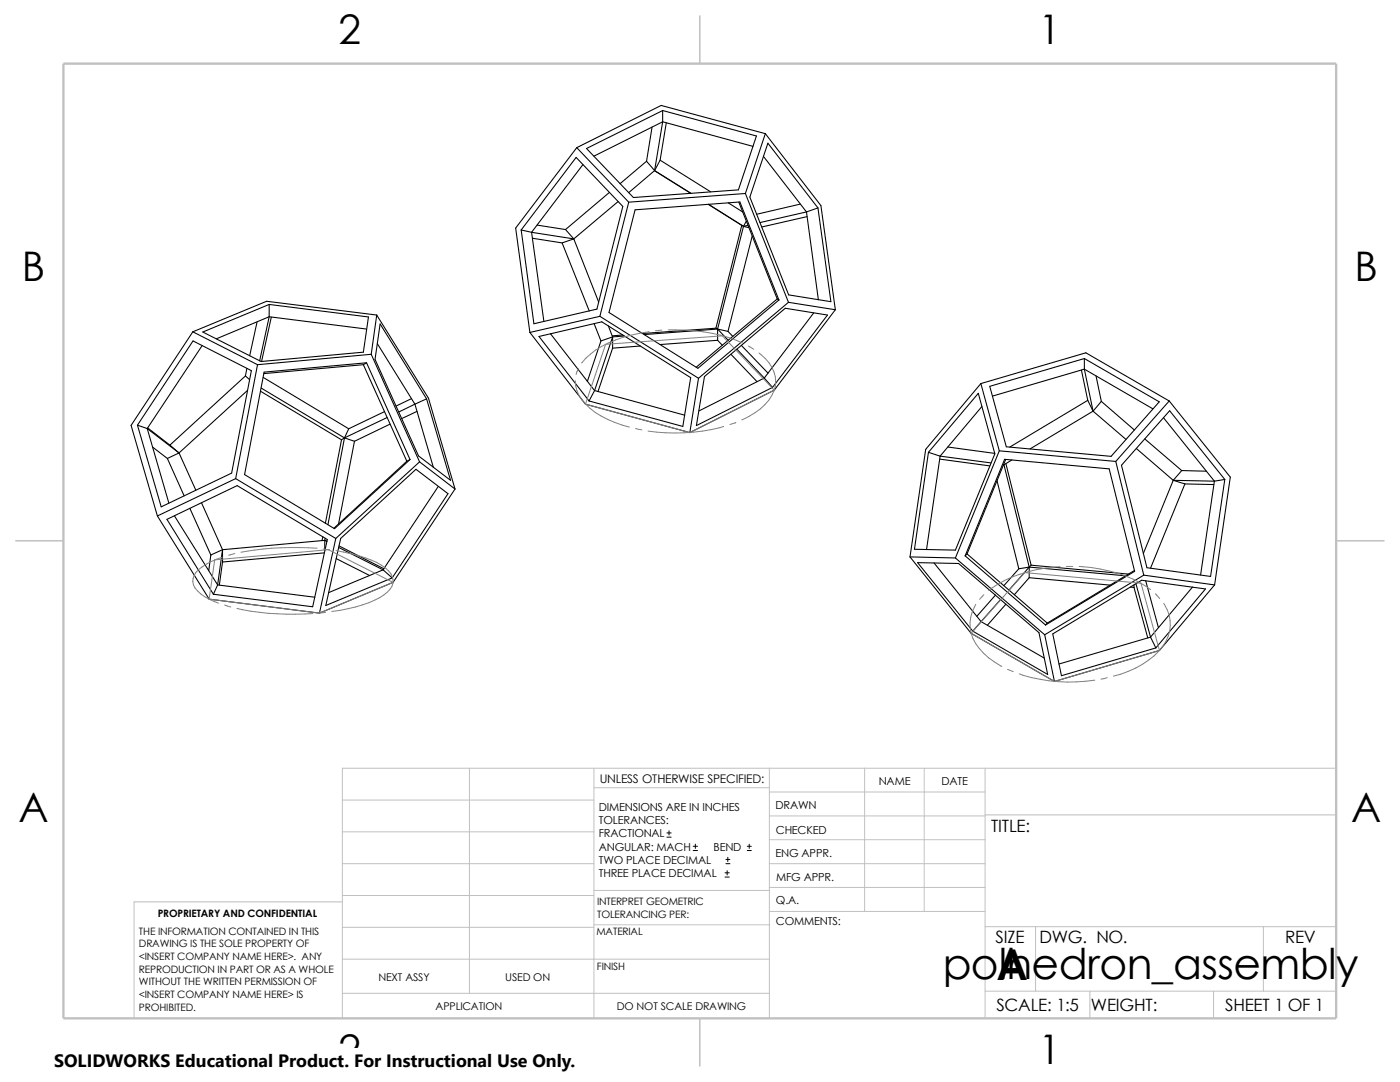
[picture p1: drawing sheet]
<svg xmlns="http://www.w3.org/2000/svg" width="279mm" height="216mm" viewBox="0 0 279 216" stroke-linecap="round" stroke-linejoin="round" font-family="sans-serif">
<g fill="none" stroke="#c0c0c0" stroke-width=".2">
<path d="M68.3 159.6h50.2M93.7 153.3v44.9M118.5 153.3v49.9M118.5 157.2h35M153.5 153.3v49.9M153.5 158h43.1M172.6 153.3v28.6M184.4 153.3v28.6M196.6 153.3v49.9M266.7 153.3h-198.4v49.9M68.3 172.3h50.2M68.3 178.7h50.2"/>
<path d="M68.3 180h-41.5v23.2M68.3 166h50.2M118.5 177.7h35.1M153.5 172.3h43.1M153.5 167.6h43.1M153.5 177.1h43.1M153.5 162.8h43.1M196.6 162.6h70.1M68.3 185h50.2M68.3 191.4h85.2M68.3 198.2h85.2M118.5 184.5h35.1"/>
<path d="M153.6 181.9h43M196.6 184.9h70.1M196.6 197.8h70.1M206.7 184.9v12.9M217.5 197.8v5.4M242.2 197.8v5.4M252.1 184.9v12.9"/>
</g>
<path d="M139.7 3.2v9.5M3.1 107.9h9.6M266.7 107.9h9.5M139.7 203.2v9.5" fill="none" stroke="#c0c0c0" stroke-width=".21"/>
<path d="M12.7 12.7h254v190.5h-254z" fill="none" stroke="#c0c0c0" stroke-width=".47"/>
<g fill="none" stroke="#000" stroke-width=".21">
<path d="M115 31.4l9.3 9.8-5.2 20.5-12.5 2.9-2.6-18.7zM115.1 29.5l-12.2 16 2.8 20.8M115.1 29.5l10.4 10.8M116.3 32.9l-10.2 13.5M117.1 29.6l15.1-7.5 18.8 5-3.6 10.8-21 1.5zM121.6 38.4l-8.7 7.4M129 32.2l1.6 1.8M129 32.2l-5.3 4.5M130.1 25.4l-1.1 6.8M130.6 34l-5.1 4.4M130.6 34l7.3 4.6M130.6 34.1l7.2 4.5"/>
<path d="M131.7 32l-1.1 2M131.7 32l10.1 6.3M132.2 22.1v2.2M132.2 24.3l-13.7 6.9M132.2 24.3l18.1 4.9M132.2 24.3l-1.6 9.7M133 24.5l-1.3 7.5M148.8 38.6l-23.3 1.7M148.8 38.6l8.6 21.7M152.4 31.2l8.6 11.1M152.7 26.7l-20.7-5.7-16.9 8.5M152.7 26.7l-3.9 11.9"/>
<path d="M152.7 26.7l11.1 14.3 2.9 20.8M153.2 28.6l10 12.9 2.6 18.7-8.4-1.4-7.8-19.5zM104 45.9l2.1 .5M106.1 46.4l2.4 17.7M106.1 46.4l8.4 1.3M106.3 47.5l5.9 1M107.2 44.9l5.7 .9M112.2 48.5l5.4 13.6M112.9 45.8l1.6 1.9M114.5 47.7l-2.3 .8M114.5 47.7l5 12.5M123.4 40.2l-8.9 7.5"/>
<path d="M125.5 40.3l-5.8 22.8M126.7 41.9l21-1.6 7.7 19.6-16.1 13.6-17.8-11.1zM141.4 40.8l7 4.4M145.3 40.5l2.9 1.8M147.4 40.3l7.7 19.3M148 45l-5.1 20.5M148.4 45.2l1 .2M148.4 45.2l-5.2 20.5M148.9 44.2l-.5 1M149.3 45l-.9 .2M150.1 47.1l-4.8 19M155.1 59.6l-16.2 13.7"/>
<path d="M155.1 59.6l.3 .3M159.7 40.7l-8.7 2.1M161 42.3l2.3 17.5M161 42.3l-9.3 2.1M161.1 43.2l-9.1 2.1M163.2 41.5l-2.2 .8M38.5 66.2l-12.3 18.7 5.2 18.1M38.5 66.2l12.9 6.6M38.5 68l11.7 6-4 20.4-14 6.7-4.8-16.3zM40.3 69l-10.9 16.5M40.5 66.3l13.2-5.6 19.8 2.5-1 7.1-20.4 1.8zM49 75l.8 .7"/>
<path d="M49 75l-15.1 13.8M49.3 73.5l-.3 1.5M49.4 77.9l-13.7 12.5M51.3 64.2l-1.5 6.8M51.4 72.8l-4.4 22.7M52 78.1l16.2 9.7M52.1 77.4l16.6 10M52.5 75.3l17.1 10.3M53.7 60.7v2.5M53.7 63.2l-10.5 4.4M53.7 63.2l19.5 2.5M53.7 63.2l-1.9 8.8"/>
<path d="M54.1 63.3l-1.9 8.8M72.5 72.8l-19.8 1.7M72.5 72.8l8.7 19.2M73.2 72.4l-20.5 1.9-3.9 20.4 18 10.8 15-13.8M73.2 72.4l8.6 19.3M73.2 72.4l-.7 .4M74.1 70.7l-22.7 2.1M74.1 70.7l9.6 21.5M75.2 62.9l-22-2.8-14.7 6.1M75.2 62.9l-1.1 7.8M75.2 62.9l10.3 16.6 5.3 18.1M75.3 68.6l7.5 12"/>
<path d="M75.9 64.6l9.2 15 4.8 16.2-6.4-4.8-8.7-19.3zM82.1 79.5l-3.1 1.5M85.1 79.6l-2.3 1M105.7 66.3l11.1 14.3 20.9 5.7M107.6 67.1l12.5-2.9 17.7 11.2-1.5 9.7-18.7-5.1zM109.9 66.6l8.8 11.3M118.6 64.6l1.3 3.4M118.7 77.9l-1.1 2.1M118.7 77.9l18 4.9M119.7 63.1l19.7 12.4M119.7 63.1l-14 3.2M119.9 68l-2.7 8.1"/>
<path d="M121.4 65l.9 2.2M122.3 67.2l-3.6 10.7M122.3 67.2l-2.4 .8M122.3 67.2v2.3M122.3 69.5l-3 8.6M124.3 66.8l-2.1 .2M124.6 67.1l-2.3 .1M127.8 69l-5.5 .5M139.4 75.5l-1.7 10.8M140.6 75.1l16.1-13.6 8.4 1.4-10.9 14.4-15.2 7.6zM142.9 65.5l.3 .2M142.9 65.5l-14.7 1"/>
<path d="M143.2 65.7l2.1 2.2M143.2 65.7l2.1 .4M143.2 65.7v2.2M143.2 67.9l.9 1M143.2 65.7l-14.6 1.1M143.2 67.9l-11.5 .8M145.3 66.1l1 1M145.9 70.7l5.2 5.5M147.1 69.7l5.4 5.7M148 68.9l5.3 5.6M152.5 75.4l-13 6.6M152.5 75.4l1.7 1.9"/>
<path d="M157.4 60.3l-18 15.2M157.4 60.3l9.3 1.5M162.4 62.4l-9.9 13M166.7 61.8l-12.2 16.1-16.8 8.4M195.2 78.5l3.3 12.1-7.8 19.2-8.2-.2 2.8-19.3zM195.7 76.5l21-6.1 16.6 9.6M195.7 76.5l3.7 13.5M195.7 76.5l-11 13.2-3.1 21.4M197.5 77.1l18.9-5.6 15 8.7-9.7 10.9-20.9-1.9zM215.8 73.8l1.3 6.1M216.4 73.7l13.7 7.9M216.4 71.5v2.2"/>
<path d="M216.4 73.7l-18.3 5.3M216.4 73.7l1.7 8.3M217.1 79.9l1 2.1M217.1 79.9l-15.6 9.3M218.7 75l1.1 5.1M27.4 84.8l2 .7M29.4 85.5l4.3 14.9M29.4 85.5l6.3 4.9M29.5 85.4l4.4 3.4M30.4 89.2l3 2.3M33.4 91.5l3.3 7.4M33.9 88.8l1.8 1.6"/>
<path d="M35.7 90.4l-2.3 1.1M35.7 90.4l3.4 7.4M47 95.5l20 11.9M47 95.5l-15.6 7.5M68.2 87.8l-3.3 16.6M68.7 87.4l2 .7M68.7 87.4l-3.3 17.3M68.7 87.4l-.5 .4M69.6 85.6l-.9 1.8M70.7 88.1l-3.1 16.5M76.8 82.1l-7.2 3.5M77.3 83.3l-8.6 4.1"/>
<path d="M77.9 84.6l-7.2 3.5M81.2 92l-14.6 13.4M81.8 91.7l-.6 .3M82.8 80.6l3.7 12.7M82.8 80.6l-3.2 1.6M83.2 82.1l-3 1.4M83.7 92.2l-16.7 15.2M83.7 92.2l7.1 5.4M87.5 97.1l-11 16.6M90.8 97.6l-12.4 18.6-14.6 6.1M185.3 90.3l2.3 .7M187.5 91.6l10 1.4"/>
<path d="M187.6 91l-2.7 18.6M187.6 91l10.2 1.4M189.1 89.2l9.4 1.3M196 81.1l-8.4 9.9M199 95.9l4.3 17.6M199.4 90l-8.7 21.3M199.4 90l23.3 2.1M200.2 92.7l.2 .1M200.2 92.8h.2M200.3 92.6l.1 .2M200.4 92.8l5 20.4M200.7 91.7l-7.7 18.8"/>
<path d="M200.7 92.5l5.1 20.3M201.9 91.8l-1.5 1M218.1 82l6.6 5.7M218.1 82l-12.5 7.6M219.8 80.1l-1.7 1.9M219.8 80.1l6.6 5.7M222.7 92.1l5.6 22.7M226.8 89.5l7.3 6.3M228.5 87.6l7.3 6.3M232.2 83.4l10.2 12.6M233.3 80l-10.6 12.1M233.3 80l12.2 15.2-3.1 21.5"/>
<path d="M233.4 82l11 13.7-2.8 19.3-12.7-1.7-5.1-20.5zM234.1 95.8l8.3 .2M234.1 95.8l2.4 .8M234.1 95.8l-5.9 14.6M235.8 93.9l-1.7 1.9M235.8 93.9l4.9 .1M236.5 96.6l5.7 .1M236.5 96.6l-6.9 16.8M242.4 96l-2.8 18.7M244.4 95.7l-2 .3M31.4 103l10.3 16.5 22.1 2.8M33.3 103.6l14-6.7 18 10.8-2.9 13.4-19.8-2.5z"/>
<path d="M34.8 102.9l8.6 13.8M37.9 101.4l4.2 9.3M40.2 100.3l4.2 9.4M42.1 110.7l-.4 3.2M43.4 116.7l-.8 1.9M43.4 116.7l19.4 2.5M44.4 109.7l-1 7M44.4 109.7l-2.3 1M44.4 109.7v2.4M44.4 112.1l-.6 4.7M64.4 107.1l-.1 .8M64.7 110.3l-20.3 1.8"/>
<path d="M64.8 107.8l.4 .2M64.8 107.8v2.1M64.8 107.8l-20.4 1.9M64.9 107.4l-.1 .4M67 107.4l-3.2 14.9M67.1 111.5l6.7 3.4M67.6 109.2l8.9 4.5M67.6 108.9l9 4.6M68 107.4l15-13.8 6.4 4.9-11.1 16.8-13.3 5.5zM76.5 113.7l-10.9 4.5M76.5 113.7l1.8 1.6M181.6 111.1l9.1 .2"/>
<path d="M181.6 111.1l12.2 15.3 16.6 9.6M183.1 112.3l8.2 .1 16 13.8 1.8 8.4-15-8.7zM186.4 112.3l9.4 11.7M190.7 111.3l17.8 15.4M192.6 110.9l7.9-19.2 20.9 1.9 5 20.4-17.7 10.7M192.6 110.9l16.1 13.8M193 110.5l-.4 .4M193 110.5l16 13.8M198.7 118.7l-3.8 4.3M199.7 119.6l-3.9 4.4M203.3 113.5l-2.9 3.3M205.4 113.2l-4 4.5"/>
<path d="M205.4 113.2l-2.1 .3M205.4 113.2v2.1M205.4 115.3l-3 3.4M205.4 113.2l19.2 1.7M205.4 115.3l16.2 1.5M205.8 112.8l-.4 .4M205.8 112.8l19.4 1.8M225.6 117.1l.7 .1M226.3 116.7v.5M226.3 117.2l2.8 10.1M226.4 113.8l-17.4 10.5M226.7 116.5l2.9 10.6"/>
<path d="M228.3 114.8l-19.8 11.9M228.3 114.8l14.1 1.9M228.6 115.9l2.6 9.3M238 117.1l-8.4 10M242.4 116.7l-11 13.1-21 6.2M195.8 124l-1.7 1.9M195.8 124l12.6 7.3M200.7 120.6l-3.6 4.2M208.5 126.7l1.9 9.3M209 124.3l-.3 .4M210.1 126.5l17.7-10.7 12.8 1.7-9.9 11.8-18.9 5.5zM229.6 127.1l1.1 2.2"/>
<path d="M229.6 127.1l-18.3 5.4"/>
</g>
<g fill="none" stroke="#808080" stroke-width=".2">
<path d="M114.8 76a6.9 6.9 0 0 0 3 5.5 19.8 19.8 0 0 0 7.8 3.7M115.4 73.5l-.4 1.2M120.9 68.7l23.2-1.7 10.4 10.9-16.8 8.4-20.9-5.7zM129.5 66.2a24.3 24.3 0 0 0-11.6 4.5l-1.8 1.7M132.1 65.9l-1.3 .1M133.3 65.8a34.1 34.1 0 0 1 14.9 2.7M149.4 69l1 .7M151.5 70.4a7 7 0 0 1 3.2 6.7 9.1 9.1 0 0 1-5.2 6l-1.5 .7M126.8 85.5l1.3 .3M144.4 85.1a36.3 36.3 0 0 1-15.1 .9M146.9 84.3l-1.2 .4M42.8 111.7l22.7-2 12.9 6.5-14.6 6.1-22.1-2.8z"/>
<path d="M44.4 111.2a11.8 11.8 0 0 0-5.3 3.1 2.58 2.58 0 0 0 .3 3.6 9.9 9.9 0 0 0 4.2 2.5M46.9 110.4l-1.3 .4M63.3 109.4a62.3 62.3 0 0 0-15.2 .8M64.5 109.6l1.3 .1M67.1 109.9l1.4 .3a18.1 18.1 0 0 1 9.1 3.7 2.71 2.71 0 0 1-.3 4.3 19.5 19.5 0 0 1-9.4 3.6l-1.7 .2M196.3 118.7l-.8 .9M204.5 114.3l23.2 2.1 3.7 13.4-21 6.2-16.6-9.6zM211.5 113.1a26.3 26.3 0 0 0-14.2 4.7M212.8 113h1.3M215.3 113a26.2 26.2 0 0 1 14.3 4.6M230.6 118.5l.8 .9M44.8 120.7l1.3 .4"/>
<path d="M47.3 121.4a55.7 55.7 0 0 0 15.1 1M65 122.2l-1.3 .1M193.8 126.4a12 12 0 0 0 6.1 6.6M194.7 120.6a7.5 7.5 0 0 0-.9 5.8M201.1 133.6l1.1 .4M203.4 134.5a31.3 31.3 0 0 0 15.1 1.2M221 135.2l-1.3 .3M232.2 120.4a7.3 7.3 0 0 1-1 9.6 18.1 18.1 0 0 1-9 4.9"/>
</g>
<g fill="none" stroke="#000" stroke-width=".2">
<path d="M133.1 167h.8M133.1 166.2h.8M133.5 165.8v.8M138.3 169.7h.9M138.3 168.9h.9M138.8 168.4v.9M144.7 175h.8M144.7 174.2h.8M144.9 172.3h.8M144.9 171.5h.8M145.1 173.7v.9M145.2 171.1v.8"/>
<path d="M149.1 169.7h.8M149.1 168.9h.8M149.5 168.4v.9"/>
</g>
<path d="M10.8 209.2h104.1v6.7h-104.1z" fill="#fff"/>
<g font-size="8.5">
<text x="188.2" y="195.3">polhedron_assembly</text>
<text x="198.8" y="195.5">A</text>
</g>
<g font-size="8.1">
<text x="67.6" y="8.8">2</text>
<text x="207.3" y="8.8">1</text>
<text x="4.4" y="56.1">B</text>
<text x="270.3" y="56.1">B</text>
<text x="3.7" y="164.1">A</text>
<text x="269.6" y="164.1">A</text>
<text x="67.6" y="212.3">2</text>
<text x="207.3" y="212.3">1</text>
</g>
<text font-size="3.6" x="10.8" y="213">SOLIDWORKS Educational Product. For Instructional Use Only.</text>
<g font-size="3.4">
<text x="197.8" y="166">TITLE:</text>
<text x="198.7" y="188.1">SIZE</text>
<text x="207.5" y="188.1">DWG. NO.</text>
<text x="256.5" y="188.2">REV</text>
<text x="198.8" y="201.7">SCALE: 1:5</text>
<text x="217.7" y="201.8">WEIGHT:</text>
<text x="244.5" y="201.7">SHEET 1 OF 1</text>
</g>
<text font-size="2.4" x="119.7" y="156.2">UNLESS OTHERWISE SPECIFIED:</text>
<g font-size="2.2">
<text x="119.5" y="161.8">DIMENSIONS ARE IN INCHES</text>
<text x="154.8" y="161.5">DRAWN</text>
<text x="175.4" y="156.7">NAME</text>
<text x="187.9" y="156.7">DATE</text>
<text x="119.5" y="164.4">TOLERANCES:</text>
<text x="119.5" y="167.1">FRACTIONAL</text>
<text x="154.8" y="166.3">CHECKED</text>
<text x="119.5" y="172.4">TWO PLACE DECIMAL</text>
<text x="119.5" y="169.8">ANGULAR: MACH</text>
<text x="142.4" y="169.8">BEND</text>
<text x="154.8" y="171">ENG APPR.</text>
<text x="119.5" y="175">THREE PLACE DECIMAL</text>
<text x="154.9" y="175.7">MFG APPR.</text>
<text x="154.9" y="184.7">COMMENTS:</text>
<text x="154.9" y="180.5">Q.A.</text>
</g>
<g font-size="2.1">
<text x="75.5" y="195.7">NEXT ASSY</text>
<text x="100.8" y="195.7">USED ON</text>
<text x="86.9" y="201.5">APPLICATION</text>
<text x="123.1" y="201.6">DO NOT SCALE DRAWING</text>
</g>
<g font-size="2">
<text x="31.5" y="183">PROPRIETARY AND CONFIDENTIAL</text>
<text x="119.2" y="183.1">TOLERANCING PER:</text>
<text x="119.2" y="180.6">INTERPRET GEOMETRIC</text>
<text x="27.7" y="186.5">THE INFORMATION CONTAINED IN THIS</text>
<text x="27.7" y="189.1">DRAWING IS THE SOLE PROPERTY OF</text>
<text x="27.7" y="191.6">&lt;INSERT COMPANY NAME HERE&gt;. ANY</text>
<text x="119" y="186.6">MATERIAL</text>
<text x="27.7" y="194.1">REPRODUCTION IN PART OR AS A WHOLE</text>
<text x="27.7" y="196.6">WITHOUT THE WRITTEN PERMISSION OF</text>
<text x="119.1" y="193.5">FINISH</text>
<text x="27.7" y="199.1">&lt;INSERT COMPANY NAME HERE&gt; IS</text>
<text x="27.7" y="201.7">PROHIBITED.</text>
</g>
</svg>
